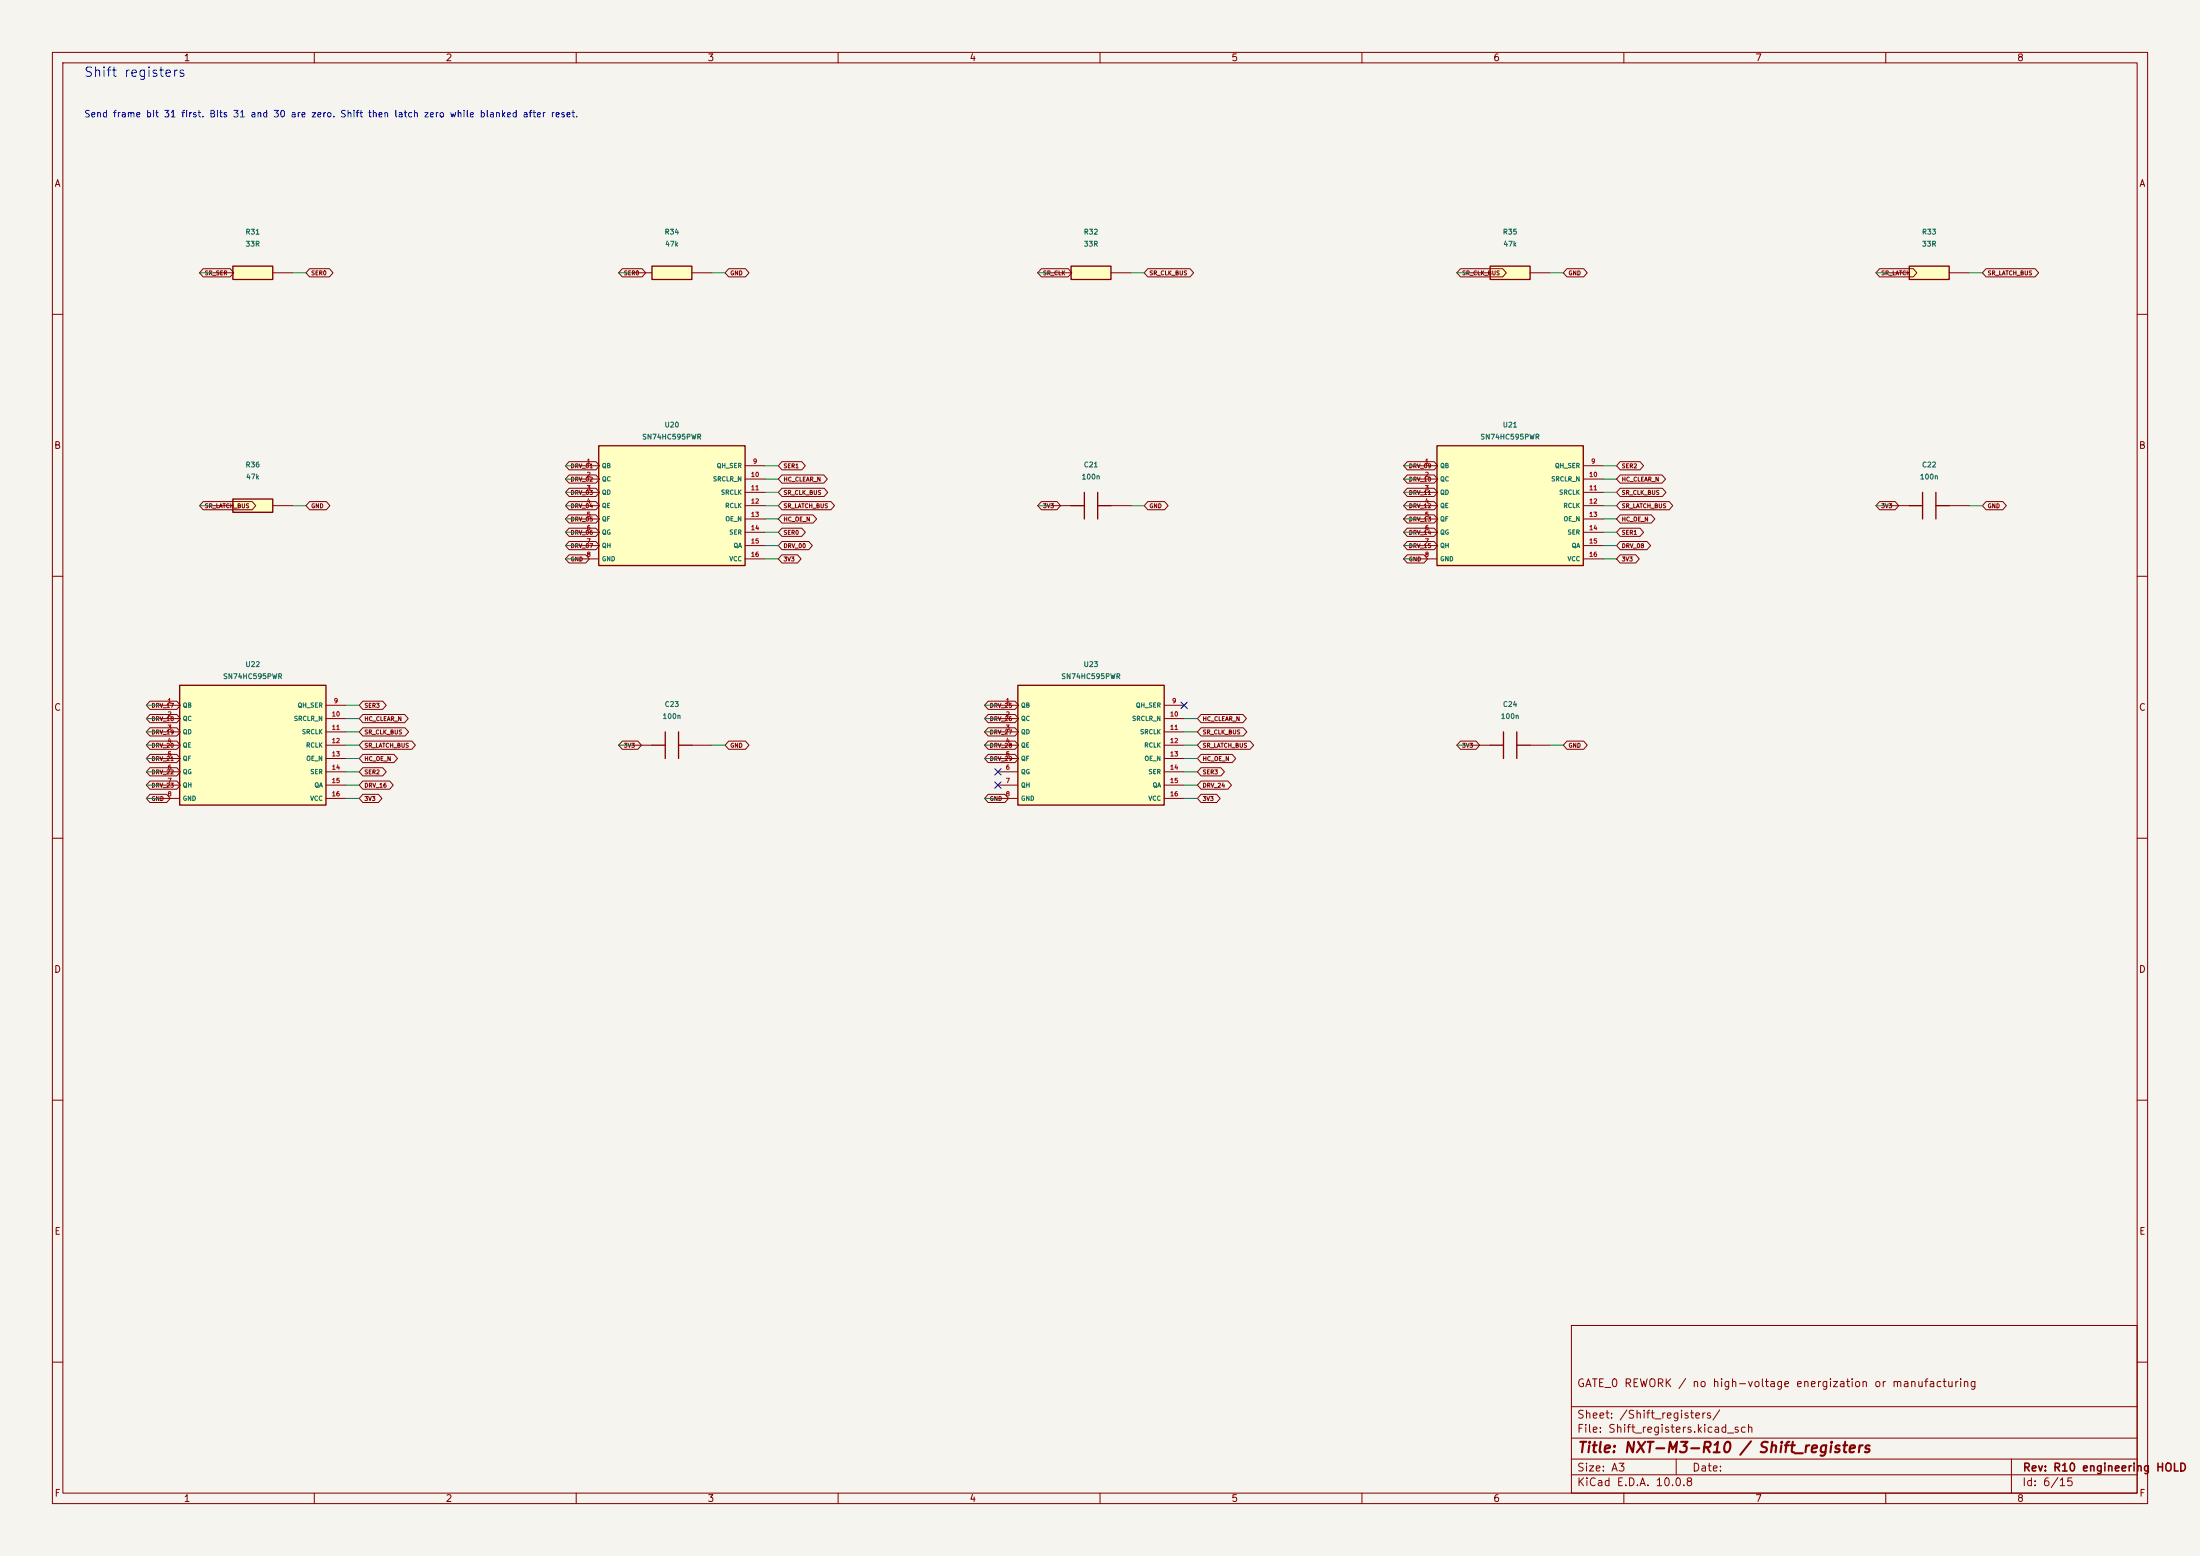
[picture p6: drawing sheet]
(kicad_sch (version 20250114) (generator "eeschema") (paper "A3")
(title_block (title "NXT-M3-R10 / Shift_registers") (rev "R10 engineering HOLD") (comment 1 "GATE_0 REWORK / no high-voltage energization or manufacturing"))
(lib_symbols (symbol "R10_R10:C" (pin_names (hide yes)) (pin_numbers (hide yes)) (exclude_from_sim no) (in_bom yes) (on_board yes) (property "Reference" "U" (at 0 6.8100000000000005 0) (effects (font (size 1 1)) )) (property "Value" "C" (at 0 -6.8100000000000005 0) (effects (font (size 1 1)) )) (symbol "C_0_1" (polyline (pts (xy -3.81 0) (xy -1.27 0)) (stroke (width 0.254) (type default)) (fill (type none)))(polyline (pts (xy 1.27 0) (xy 3.81 0)) (stroke (width 0.254) (type default)) (fill (type none)))(polyline (pts (xy -1.27 -2.54) (xy -1.27 2.54)) (stroke (width 0.254) (type default)) (fill (type none)))(polyline (pts (xy 1.27 -2.54) (xy 1.27 2.54)) (stroke (width 0.254) (type default)) (fill (type none)))) (symbol "C_1_1" (pin passive line (at -7.62 0 0) (length 3.81) (name "1" (effects (font (size 0.84 0.84)) )) (number "1" (effects (font (size 0.84 0.84)) ))) (pin passive line (at 7.62 0 180) (length 3.81) (name "2" (effects (font (size 0.84 0.84)) )) (number "2" (effects (font (size 0.84 0.84)) ))))) (symbol "R10_R10:HC595" (pin_names (offset 0.508)) (exclude_from_sim no) (in_bom yes) (on_board yes) (property "Reference" "U" (at 0 14.43 0) (effects (font (size 1 1)) )) (property "Value" "HC595" (at 0 -14.43 0) (effects (font (size 1 1)) )) (symbol "HC595_0_1" (rectangle (start -13.97 11.43) (end 13.97 -11.43) (stroke (width 0.254) (type default)) (fill (type background)))) (symbol "HC595_1_1" (pin tri_state line (at -17.78 7.62 0) (length 3.81) (name "QB" (effects (font (size 0.84 0.84)) )) (number "1" (effects (font (size 0.84 0.84)) ))) (pin tri_state line (at -17.78 5.08 0) (length 3.81) (name "QC" (effects (font (size 0.84 0.84)) )) (number "2" (effects (font (size 0.84 0.84)) ))) (pin tri_state line (at -17.78 2.54 0) (length 3.81) (name "QD" (effects (font (size 0.84 0.84)) )) (number "3" (effects (font (size 0.84 0.84)) ))) (pin tri_state line (at -17.78 0.0 0) (length 3.81) (name "QE" (effects (font (size 0.84 0.84)) )) (number "4" (effects (font (size 0.84 0.84)) ))) (pin tri_state line (at -17.78 -2.54 0) (length 3.81) (name "QF" (effects (font (size 0.84 0.84)) )) (number "5" (effects (font (size 0.84 0.84)) ))) (pin tri_state line (at -17.78 -5.08 0) (length 3.81) (name "QG" (effects (font (size 0.84 0.84)) )) (number "6" (effects (font (size 0.84 0.84)) ))) (pin tri_state line (at -17.78 -7.62 0) (length 3.81) (name "QH" (effects (font (size 0.84 0.84)) )) (number "7" (effects (font (size 0.84 0.84)) ))) (pin power_in line (at -17.78 -10.16 0) (length 3.81) (name "GND" (effects (font (size 0.84 0.84)) )) (number "8" (effects (font (size 0.84 0.84)) ))) (pin output line (at 17.78 7.62 180) (length 3.81) (name "QH_SER" (effects (font (size 0.84 0.84)) )) (number "9" (effects (font (size 0.84 0.84)) ))) (pin input line (at 17.78 5.08 180) (length 3.81) (name "SRCLR_N" (effects (font (size 0.84 0.84)) )) (number "10" (effects (font (size 0.84 0.84)) ))) (pin input line (at 17.78 2.54 180) (length 3.81) (name "SRCLK" (effects (font (size 0.84 0.84)) )) (number "11" (effects (font (size 0.84 0.84)) ))) (pin input line (at 17.78 0.0 180) (length 3.81) (name "RCLK" (effects (font (size 0.84 0.84)) )) (number "12" (effects (font (size 0.84 0.84)) ))) (pin input line (at 17.78 -2.54 180) (length 3.81) (name "OE_N" (effects (font (size 0.84 0.84)) )) (number "13" (effects (font (size 0.84 0.84)) ))) (pin input line (at 17.78 -5.08 180) (length 3.81) (name "SER" (effects (font (size 0.84 0.84)) )) (number "14" (effects (font (size 0.84 0.84)) ))) (pin tri_state line (at 17.78 -7.62 180) (length 3.81) (name "QA" (effects (font (size 0.84 0.84)) )) (number "15" (effects (font (size 0.84 0.84)) ))) (pin power_in line (at 17.78 -10.16 180) (length 3.81) (name "VCC" (effects (font (size 0.84 0.84)) )) (number "16" (effects (font (size 0.84 0.84)) ))))) (symbol "R10_R10:R" (pin_names (hide yes)) (pin_numbers (hide yes)) (exclude_from_sim no) (in_bom yes) (on_board yes) (property "Reference" "U" (at 0 6.8100000000000005 0) (effects (font (size 1 1)) )) (property "Value" "R" (at 0 -6.8100000000000005 0) (effects (font (size 1 1)) )) (symbol "R_0_1" (rectangle (start -3.81 1.27) (end 3.81 -1.27) (stroke (width 0.254) (type default)) (fill (type background)))) (symbol "R_1_1" (pin passive line (at -7.62 0 0) (length 3.81) (name "1" (effects (font (size 0.84 0.84)) )) (number "1" (effects (font (size 0.84 0.84)) ))) (pin passive line (at 7.62 0 180) (length 3.81) (name "2" (effects (font (size 0.84 0.84)) )) (number "2" (effects (font (size 0.84 0.84)) ))))))
(text "Shift registers" (at 16 14 0) (effects (font (size 1.8 1.8)) (justify left)))
(text "Send frame bit 31 first. Bits 31 and 30 are zero. Shift then latch zero while blanked after reset." (at 16 22 0) (effects (font (size 1.25 1.25)) (justify left)))
(symbol (lib_id "R10_R10:R") (at 48.26 52.07 0) (unit 1) (exclude_from_sim no) (in_bom yes) (on_board yes) (dnp no)
(property "Reference" "R31" (at 48.26 44.2600 0) (effects (font (size 0.95 0.95)) ))
(property "Value" "33R" (at 48.26 46.5600 0) (effects (font (size 0.95 0.95)) ))
(property "Footprint" "Resistor_SMD:R_0603_1608Metric" (at 48.26 52.0700 0) (effects (font (size 0.95 0.95)) (hide yes)))
(property "Datasheet" "" (at 48.26 52.0700 0) (effects (font (size 0.95 0.95)) (hide yes)))
(property "MPN" "" (at 48.26 52.0700 0) (effects (font (size 0.95 0.95)) (hide yes)))
(property "Status" "ENGINEERING_CANDIDATE" (at 48.26 52.0700 0) (effects (font (size 0.95 0.95)) (hide yes)))
(pin "1")
(pin "2"))
(wire (pts (xy 40.64 52.07) (xy 38.1 52.07)) (stroke (width 0) (type default)))
(global_label "SR_SER" (shape bidirectional) (at 38.1 52.07 180) (effects (font (size 0.78 0.78)) (justify left)) (property "Intersheetrefs" "${INTERSHEET_REFS}" (at 38.1 52.07 0) (effects (font (size 0.8 0.8)) (hide yes))))
(wire (pts (xy 55.88 52.07) (xy 58.42 52.07)) (stroke (width 0) (type default)))
(global_label "SER0" (shape bidirectional) (at 58.42 52.07 0) (effects (font (size 0.78 0.78)) (justify left)) (property "Intersheetrefs" "${INTERSHEET_REFS}" (at 58.42 52.07 0) (effects (font (size 0.8 0.8)) (hide yes))))
(symbol (lib_id "R10_R10:R") (at 128.27 52.07 0) (unit 1) (exclude_from_sim no) (in_bom yes) (on_board yes) (dnp no)
(property "Reference" "R34" (at 128.27 44.2600 0) (effects (font (size 0.95 0.95)) ))
(property "Value" "47k" (at 128.27 46.5600 0) (effects (font (size 0.95 0.95)) ))
(property "Footprint" "Resistor_SMD:R_0603_1608Metric" (at 128.27 52.0700 0) (effects (font (size 0.95 0.95)) (hide yes)))
(property "Datasheet" "" (at 128.27 52.0700 0) (effects (font (size 0.95 0.95)) (hide yes)))
(property "MPN" "" (at 128.27 52.0700 0) (effects (font (size 0.95 0.95)) (hide yes)))
(property "Status" "ENGINEERING_CANDIDATE" (at 128.27 52.0700 0) (effects (font (size 0.95 0.95)) (hide yes)))
(pin "1")
(pin "2"))
(wire (pts (xy 120.65 52.07) (xy 118.11 52.07)) (stroke (width 0) (type default)))
(global_label "SER0" (shape bidirectional) (at 118.11 52.07 180) (effects (font (size 0.78 0.78)) (justify left)) (property "Intersheetrefs" "${INTERSHEET_REFS}" (at 118.11 52.07 0) (effects (font (size 0.8 0.8)) (hide yes))))
(wire (pts (xy 135.89 52.07) (xy 138.43 52.07)) (stroke (width 0) (type default)))
(global_label "GND" (shape bidirectional) (at 138.43 52.07 0) (effects (font (size 0.78 0.78)) (justify left)) (property "Intersheetrefs" "${INTERSHEET_REFS}" (at 138.43 52.07 0) (effects (font (size 0.8 0.8)) (hide yes))))
(symbol (lib_id "R10_R10:R") (at 208.28 52.07 0) (unit 1) (exclude_from_sim no) (in_bom yes) (on_board yes) (dnp no)
(property "Reference" "R32" (at 208.28 44.2600 0) (effects (font (size 0.95 0.95)) ))
(property "Value" "33R" (at 208.28 46.5600 0) (effects (font (size 0.95 0.95)) ))
(property "Footprint" "Resistor_SMD:R_0603_1608Metric" (at 208.28 52.0700 0) (effects (font (size 0.95 0.95)) (hide yes)))
(property "Datasheet" "" (at 208.28 52.0700 0) (effects (font (size 0.95 0.95)) (hide yes)))
(property "MPN" "" (at 208.28 52.0700 0) (effects (font (size 0.95 0.95)) (hide yes)))
(property "Status" "ENGINEERING_CANDIDATE" (at 208.28 52.0700 0) (effects (font (size 0.95 0.95)) (hide yes)))
(pin "1")
(pin "2"))
(wire (pts (xy 200.66 52.07) (xy 198.12 52.07)) (stroke (width 0) (type default)))
(global_label "SR_CLK" (shape bidirectional) (at 198.12 52.07 180) (effects (font (size 0.78 0.78)) (justify left)) (property "Intersheetrefs" "${INTERSHEET_REFS}" (at 198.12 52.07 0) (effects (font (size 0.8 0.8)) (hide yes))))
(wire (pts (xy 215.9 52.07) (xy 218.44 52.07)) (stroke (width 0) (type default)))
(global_label "SR_CLK_BUS" (shape bidirectional) (at 218.44 52.07 0) (effects (font (size 0.78 0.78)) (justify left)) (property "Intersheetrefs" "${INTERSHEET_REFS}" (at 218.44 52.07 0) (effects (font (size 0.8 0.8)) (hide yes))))
(symbol (lib_id "R10_R10:R") (at 288.29 52.07 0) (unit 1) (exclude_from_sim no) (in_bom yes) (on_board yes) (dnp no)
(property "Reference" "R35" (at 288.29 44.2600 0) (effects (font (size 0.95 0.95)) ))
(property "Value" "47k" (at 288.29 46.5600 0) (effects (font (size 0.95 0.95)) ))
(property "Footprint" "Resistor_SMD:R_0603_1608Metric" (at 288.29 52.0700 0) (effects (font (size 0.95 0.95)) (hide yes)))
(property "Datasheet" "" (at 288.29 52.0700 0) (effects (font (size 0.95 0.95)) (hide yes)))
(property "MPN" "" (at 288.29 52.0700 0) (effects (font (size 0.95 0.95)) (hide yes)))
(property "Status" "ENGINEERING_CANDIDATE" (at 288.29 52.0700 0) (effects (font (size 0.95 0.95)) (hide yes)))
(pin "1")
(pin "2"))
(wire (pts (xy 280.67 52.07) (xy 278.13 52.07)) (stroke (width 0) (type default)))
(global_label "SR_CLK_BUS" (shape bidirectional) (at 278.13 52.07 180) (effects (font (size 0.78 0.78)) (justify left)) (property "Intersheetrefs" "${INTERSHEET_REFS}" (at 278.13 52.07 0) (effects (font (size 0.8 0.8)) (hide yes))))
(wire (pts (xy 295.91 52.07) (xy 298.45 52.07)) (stroke (width 0) (type default)))
(global_label "GND" (shape bidirectional) (at 298.45 52.07 0) (effects (font (size 0.78 0.78)) (justify left)) (property "Intersheetrefs" "${INTERSHEET_REFS}" (at 298.45 52.07 0) (effects (font (size 0.8 0.8)) (hide yes))))
(symbol (lib_id "R10_R10:R") (at 368.3 52.07 0) (unit 1) (exclude_from_sim no) (in_bom yes) (on_board yes) (dnp no)
(property "Reference" "R33" (at 368.3 44.2600 0) (effects (font (size 0.95 0.95)) ))
(property "Value" "33R" (at 368.3 46.5600 0) (effects (font (size 0.95 0.95)) ))
(property "Footprint" "Resistor_SMD:R_0603_1608Metric" (at 368.3 52.0700 0) (effects (font (size 0.95 0.95)) (hide yes)))
(property "Datasheet" "" (at 368.3 52.0700 0) (effects (font (size 0.95 0.95)) (hide yes)))
(property "MPN" "" (at 368.3 52.0700 0) (effects (font (size 0.95 0.95)) (hide yes)))
(property "Status" "ENGINEERING_CANDIDATE" (at 368.3 52.0700 0) (effects (font (size 0.95 0.95)) (hide yes)))
(pin "1")
(pin "2"))
(wire (pts (xy 360.68 52.07) (xy 358.14 52.07)) (stroke (width 0) (type default)))
(global_label "SR_LATCH" (shape bidirectional) (at 358.14 52.07 180) (effects (font (size 0.78 0.78)) (justify left)) (property "Intersheetrefs" "${INTERSHEET_REFS}" (at 358.14 52.07 0) (effects (font (size 0.8 0.8)) (hide yes))))
(wire (pts (xy 375.92 52.07) (xy 378.46 52.07)) (stroke (width 0) (type default)))
(global_label "SR_LATCH_BUS" (shape bidirectional) (at 378.46 52.07 0) (effects (font (size 0.78 0.78)) (justify left)) (property "Intersheetrefs" "${INTERSHEET_REFS}" (at 378.46 52.07 0) (effects (font (size 0.8 0.8)) (hide yes))))
(symbol (lib_id "R10_R10:R") (at 48.26 96.52 0) (unit 1) (exclude_from_sim no) (in_bom yes) (on_board yes) (dnp no)
(property "Reference" "R36" (at 48.26 88.7100 0) (effects (font (size 0.95 0.95)) ))
(property "Value" "47k" (at 48.26 91.0100 0) (effects (font (size 0.95 0.95)) ))
(property "Footprint" "Resistor_SMD:R_0603_1608Metric" (at 48.26 96.5200 0) (effects (font (size 0.95 0.95)) (hide yes)))
(property "Datasheet" "" (at 48.26 96.5200 0) (effects (font (size 0.95 0.95)) (hide yes)))
(property "MPN" "" (at 48.26 96.5200 0) (effects (font (size 0.95 0.95)) (hide yes)))
(property "Status" "ENGINEERING_CANDIDATE" (at 48.26 96.5200 0) (effects (font (size 0.95 0.95)) (hide yes)))
(pin "1")
(pin "2"))
(wire (pts (xy 40.64 96.52) (xy 38.1 96.52)) (stroke (width 0) (type default)))
(global_label "SR_LATCH_BUS" (shape bidirectional) (at 38.1 96.52 180) (effects (font (size 0.78 0.78)) (justify left)) (property "Intersheetrefs" "${INTERSHEET_REFS}" (at 38.1 96.52 0) (effects (font (size 0.8 0.8)) (hide yes))))
(wire (pts (xy 55.88 96.52) (xy 58.42 96.52)) (stroke (width 0) (type default)))
(global_label "GND" (shape bidirectional) (at 58.42 96.52 0) (effects (font (size 0.78 0.78)) (justify left)) (property "Intersheetrefs" "${INTERSHEET_REFS}" (at 58.42 96.52 0) (effects (font (size 0.8 0.8)) (hide yes))))
(symbol (lib_id "R10_R10:HC595") (at 128.27 96.52 0) (unit 1) (exclude_from_sim no) (in_bom yes) (on_board yes) (dnp no)
(property "Reference" "U20" (at 128.27 81.0900 0) (effects (font (size 0.95 0.95)) ))
(property "Value" "SN74HC595PWR" (at 128.27 83.3900 0) (effects (font (size 0.95 0.95)) ))
(property "Footprint" "Package_SO:TSSOP-16_4.4x5mm_P0.65mm" (at 128.27 96.5200 0) (effects (font (size 0.95 0.95)) (hide yes)))
(property "Datasheet" "https://www.ti.com/lit/ds/symlink/sn74hc595.pdf" (at 128.27 96.5200 0) (effects (font (size 0.95 0.95)) (hide yes)))
(property "MPN" "SN74HC595PWR" (at 128.27 96.5200 0) (effects (font (size 0.95 0.95)) (hide yes)))
(property "Status" "ENGINEERING_CANDIDATE" (at 128.27 96.5200 0) (effects (font (size 0.95 0.95)) (hide yes)))
(pin "1")
(pin "2")
(pin "3")
(pin "4")
(pin "5")
(pin "6")
(pin "7")
(pin "8")
(pin "9")
(pin "10")
(pin "11")
(pin "12")
(pin "13")
(pin "14")
(pin "15")
(pin "16"))
(wire (pts (xy 110.49 88.9) (xy 107.95 88.9)) (stroke (width 0) (type default)))
(global_label "DRV_01" (shape bidirectional) (at 107.95 88.9 180) (effects (font (size 0.78 0.78)) (justify left)) (property "Intersheetrefs" "${INTERSHEET_REFS}" (at 107.95 88.9 0) (effects (font (size 0.8 0.8)) (hide yes))))
(wire (pts (xy 110.49 91.44) (xy 107.95 91.44)) (stroke (width 0) (type default)))
(global_label "DRV_02" (shape bidirectional) (at 107.95 91.44 180) (effects (font (size 0.78 0.78)) (justify left)) (property "Intersheetrefs" "${INTERSHEET_REFS}" (at 107.95 91.44 0) (effects (font (size 0.8 0.8)) (hide yes))))
(wire (pts (xy 110.49 93.98) (xy 107.95 93.98)) (stroke (width 0) (type default)))
(global_label "DRV_03" (shape bidirectional) (at 107.95 93.98 180) (effects (font (size 0.78 0.78)) (justify left)) (property "Intersheetrefs" "${INTERSHEET_REFS}" (at 107.95 93.98 0) (effects (font (size 0.8 0.8)) (hide yes))))
(wire (pts (xy 110.49 96.52) (xy 107.95 96.52)) (stroke (width 0) (type default)))
(global_label "DRV_04" (shape bidirectional) (at 107.95 96.52 180) (effects (font (size 0.78 0.78)) (justify left)) (property "Intersheetrefs" "${INTERSHEET_REFS}" (at 107.95 96.52 0) (effects (font (size 0.8 0.8)) (hide yes))))
(wire (pts (xy 110.49 99.06) (xy 107.95 99.06)) (stroke (width 0) (type default)))
(global_label "DRV_05" (shape bidirectional) (at 107.95 99.06 180) (effects (font (size 0.78 0.78)) (justify left)) (property "Intersheetrefs" "${INTERSHEET_REFS}" (at 107.95 99.06 0) (effects (font (size 0.8 0.8)) (hide yes))))
(wire (pts (xy 110.49 101.6) (xy 107.95 101.6)) (stroke (width 0) (type default)))
(global_label "DRV_06" (shape bidirectional) (at 107.95 101.6 180) (effects (font (size 0.78 0.78)) (justify left)) (property "Intersheetrefs" "${INTERSHEET_REFS}" (at 107.95 101.6 0) (effects (font (size 0.8 0.8)) (hide yes))))
(wire (pts (xy 110.49 104.14) (xy 107.95 104.14)) (stroke (width 0) (type default)))
(global_label "DRV_07" (shape bidirectional) (at 107.95 104.14 180) (effects (font (size 0.78 0.78)) (justify left)) (property "Intersheetrefs" "${INTERSHEET_REFS}" (at 107.95 104.14 0) (effects (font (size 0.8 0.8)) (hide yes))))
(wire (pts (xy 110.49 106.68) (xy 107.95 106.68)) (stroke (width 0) (type default)))
(global_label "GND" (shape bidirectional) (at 107.95 106.68 180) (effects (font (size 0.78 0.78)) (justify left)) (property "Intersheetrefs" "${INTERSHEET_REFS}" (at 107.95 106.68 0) (effects (font (size 0.8 0.8)) (hide yes))))
(wire (pts (xy 146.05 88.9) (xy 148.59 88.9)) (stroke (width 0) (type default)))
(global_label "SER1" (shape bidirectional) (at 148.59 88.9 0) (effects (font (size 0.78 0.78)) (justify left)) (property "Intersheetrefs" "${INTERSHEET_REFS}" (at 148.59 88.9 0) (effects (font (size 0.8 0.8)) (hide yes))))
(wire (pts (xy 146.05 91.44) (xy 148.59 91.44)) (stroke (width 0) (type default)))
(global_label "HC_CLEAR_N" (shape bidirectional) (at 148.59 91.44 0) (effects (font (size 0.78 0.78)) (justify left)) (property "Intersheetrefs" "${INTERSHEET_REFS}" (at 148.59 91.44 0) (effects (font (size 0.8 0.8)) (hide yes))))
(wire (pts (xy 146.05 93.98) (xy 148.59 93.98)) (stroke (width 0) (type default)))
(global_label "SR_CLK_BUS" (shape bidirectional) (at 148.59 93.98 0) (effects (font (size 0.78 0.78)) (justify left)) (property "Intersheetrefs" "${INTERSHEET_REFS}" (at 148.59 93.98 0) (effects (font (size 0.8 0.8)) (hide yes))))
(wire (pts (xy 146.05 96.52) (xy 148.59 96.52)) (stroke (width 0) (type default)))
(global_label "SR_LATCH_BUS" (shape bidirectional) (at 148.59 96.52 0) (effects (font (size 0.78 0.78)) (justify left)) (property "Intersheetrefs" "${INTERSHEET_REFS}" (at 148.59 96.52 0) (effects (font (size 0.8 0.8)) (hide yes))))
(wire (pts (xy 146.05 99.06) (xy 148.59 99.06)) (stroke (width 0) (type default)))
(global_label "HC_OE_N" (shape bidirectional) (at 148.59 99.06 0) (effects (font (size 0.78 0.78)) (justify left)) (property "Intersheetrefs" "${INTERSHEET_REFS}" (at 148.59 99.06 0) (effects (font (size 0.8 0.8)) (hide yes))))
(wire (pts (xy 146.05 101.6) (xy 148.59 101.6)) (stroke (width 0) (type default)))
(global_label "SER0" (shape bidirectional) (at 148.59 101.6 0) (effects (font (size 0.78 0.78)) (justify left)) (property "Intersheetrefs" "${INTERSHEET_REFS}" (at 148.59 101.6 0) (effects (font (size 0.8 0.8)) (hide yes))))
(wire (pts (xy 146.05 104.14) (xy 148.59 104.14)) (stroke (width 0) (type default)))
(global_label "DRV_00" (shape bidirectional) (at 148.59 104.14 0) (effects (font (size 0.78 0.78)) (justify left)) (property "Intersheetrefs" "${INTERSHEET_REFS}" (at 148.59 104.14 0) (effects (font (size 0.8 0.8)) (hide yes))))
(wire (pts (xy 146.05 106.68) (xy 148.59 106.68)) (stroke (width 0) (type default)))
(global_label "3V3" (shape bidirectional) (at 148.59 106.68 0) (effects (font (size 0.78 0.78)) (justify left)) (property "Intersheetrefs" "${INTERSHEET_REFS}" (at 148.59 106.68 0) (effects (font (size 0.8 0.8)) (hide yes))))
(symbol (lib_id "R10_R10:C") (at 208.28 96.52 0) (unit 1) (exclude_from_sim no) (in_bom yes) (on_board yes) (dnp no)
(property "Reference" "C21" (at 208.28 88.7100 0) (effects (font (size 0.95 0.95)) ))
(property "Value" "100n" (at 208.28 91.0100 0) (effects (font (size 0.95 0.95)) ))
(property "Footprint" "Capacitor_SMD:C_0603_1608Metric" (at 208.28 96.5200 0) (effects (font (size 0.95 0.95)) (hide yes)))
(property "Datasheet" "" (at 208.28 96.5200 0) (effects (font (size 0.95 0.95)) (hide yes)))
(property "MPN" "" (at 208.28 96.5200 0) (effects (font (size 0.95 0.95)) (hide yes)))
(property "Status" "ENGINEERING_CANDIDATE" (at 208.28 96.5200 0) (effects (font (size 0.95 0.95)) (hide yes)))
(pin "1")
(pin "2"))
(wire (pts (xy 200.66 96.52) (xy 198.12 96.52)) (stroke (width 0) (type default)))
(global_label "3V3" (shape bidirectional) (at 198.12 96.52 180) (effects (font (size 0.78 0.78)) (justify left)) (property "Intersheetrefs" "${INTERSHEET_REFS}" (at 198.12 96.52 0) (effects (font (size 0.8 0.8)) (hide yes))))
(wire (pts (xy 215.9 96.52) (xy 218.44 96.52)) (stroke (width 0) (type default)))
(global_label "GND" (shape bidirectional) (at 218.44 96.52 0) (effects (font (size 0.78 0.78)) (justify left)) (property "Intersheetrefs" "${INTERSHEET_REFS}" (at 218.44 96.52 0) (effects (font (size 0.8 0.8)) (hide yes))))
(symbol (lib_id "R10_R10:HC595") (at 288.29 96.52 0) (unit 1) (exclude_from_sim no) (in_bom yes) (on_board yes) (dnp no)
(property "Reference" "U21" (at 288.29 81.0900 0) (effects (font (size 0.95 0.95)) ))
(property "Value" "SN74HC595PWR" (at 288.29 83.3900 0) (effects (font (size 0.95 0.95)) ))
(property "Footprint" "Package_SO:TSSOP-16_4.4x5mm_P0.65mm" (at 288.29 96.5200 0) (effects (font (size 0.95 0.95)) (hide yes)))
(property "Datasheet" "https://www.ti.com/lit/ds/symlink/sn74hc595.pdf" (at 288.29 96.5200 0) (effects (font (size 0.95 0.95)) (hide yes)))
(property "MPN" "SN74HC595PWR" (at 288.29 96.5200 0) (effects (font (size 0.95 0.95)) (hide yes)))
(property "Status" "ENGINEERING_CANDIDATE" (at 288.29 96.5200 0) (effects (font (size 0.95 0.95)) (hide yes)))
(pin "1")
(pin "2")
(pin "3")
(pin "4")
(pin "5")
(pin "6")
(pin "7")
(pin "8")
(pin "9")
(pin "10")
(pin "11")
(pin "12")
(pin "13")
(pin "14")
(pin "15")
(pin "16"))
(wire (pts (xy 270.51 88.9) (xy 267.97 88.9)) (stroke (width 0) (type default)))
(global_label "DRV_09" (shape bidirectional) (at 267.97 88.9 180) (effects (font (size 0.78 0.78)) (justify left)) (property "Intersheetrefs" "${INTERSHEET_REFS}" (at 267.97 88.9 0) (effects (font (size 0.8 0.8)) (hide yes))))
(wire (pts (xy 270.51 91.44) (xy 267.97 91.44)) (stroke (width 0) (type default)))
(global_label "DRV_10" (shape bidirectional) (at 267.97 91.44 180) (effects (font (size 0.78 0.78)) (justify left)) (property "Intersheetrefs" "${INTERSHEET_REFS}" (at 267.97 91.44 0) (effects (font (size 0.8 0.8)) (hide yes))))
(wire (pts (xy 270.51 93.98) (xy 267.97 93.98)) (stroke (width 0) (type default)))
(global_label "DRV_11" (shape bidirectional) (at 267.97 93.98 180) (effects (font (size 0.78 0.78)) (justify left)) (property "Intersheetrefs" "${INTERSHEET_REFS}" (at 267.97 93.98 0) (effects (font (size 0.8 0.8)) (hide yes))))
(wire (pts (xy 270.51 96.52) (xy 267.97 96.52)) (stroke (width 0) (type default)))
(global_label "DRV_12" (shape bidirectional) (at 267.97 96.52 180) (effects (font (size 0.78 0.78)) (justify left)) (property "Intersheetrefs" "${INTERSHEET_REFS}" (at 267.97 96.52 0) (effects (font (size 0.8 0.8)) (hide yes))))
(wire (pts (xy 270.51 99.06) (xy 267.97 99.06)) (stroke (width 0) (type default)))
(global_label "DRV_13" (shape bidirectional) (at 267.97 99.06 180) (effects (font (size 0.78 0.78)) (justify left)) (property "Intersheetrefs" "${INTERSHEET_REFS}" (at 267.97 99.06 0) (effects (font (size 0.8 0.8)) (hide yes))))
(wire (pts (xy 270.51 101.6) (xy 267.97 101.6)) (stroke (width 0) (type default)))
(global_label "DRV_14" (shape bidirectional) (at 267.97 101.6 180) (effects (font (size 0.78 0.78)) (justify left)) (property "Intersheetrefs" "${INTERSHEET_REFS}" (at 267.97 101.6 0) (effects (font (size 0.8 0.8)) (hide yes))))
(wire (pts (xy 270.51 104.14) (xy 267.97 104.14)) (stroke (width 0) (type default)))
(global_label "DRV_15" (shape bidirectional) (at 267.97 104.14 180) (effects (font (size 0.78 0.78)) (justify left)) (property "Intersheetrefs" "${INTERSHEET_REFS}" (at 267.97 104.14 0) (effects (font (size 0.8 0.8)) (hide yes))))
(wire (pts (xy 270.51 106.68) (xy 267.97 106.68)) (stroke (width 0) (type default)))
(global_label "GND" (shape bidirectional) (at 267.97 106.68 180) (effects (font (size 0.78 0.78)) (justify left)) (property "Intersheetrefs" "${INTERSHEET_REFS}" (at 267.97 106.68 0) (effects (font (size 0.8 0.8)) (hide yes))))
(wire (pts (xy 306.07 88.9) (xy 308.61 88.9)) (stroke (width 0) (type default)))
(global_label "SER2" (shape bidirectional) (at 308.61 88.9 0) (effects (font (size 0.78 0.78)) (justify left)) (property "Intersheetrefs" "${INTERSHEET_REFS}" (at 308.61 88.9 0) (effects (font (size 0.8 0.8)) (hide yes))))
(wire (pts (xy 306.07 91.44) (xy 308.61 91.44)) (stroke (width 0) (type default)))
(global_label "HC_CLEAR_N" (shape bidirectional) (at 308.61 91.44 0) (effects (font (size 0.78 0.78)) (justify left)) (property "Intersheetrefs" "${INTERSHEET_REFS}" (at 308.61 91.44 0) (effects (font (size 0.8 0.8)) (hide yes))))
(wire (pts (xy 306.07 93.98) (xy 308.61 93.98)) (stroke (width 0) (type default)))
(global_label "SR_CLK_BUS" (shape bidirectional) (at 308.61 93.98 0) (effects (font (size 0.78 0.78)) (justify left)) (property "Intersheetrefs" "${INTERSHEET_REFS}" (at 308.61 93.98 0) (effects (font (size 0.8 0.8)) (hide yes))))
(wire (pts (xy 306.07 96.52) (xy 308.61 96.52)) (stroke (width 0) (type default)))
(global_label "SR_LATCH_BUS" (shape bidirectional) (at 308.61 96.52 0) (effects (font (size 0.78 0.78)) (justify left)) (property "Intersheetrefs" "${INTERSHEET_REFS}" (at 308.61 96.52 0) (effects (font (size 0.8 0.8)) (hide yes))))
(wire (pts (xy 306.07 99.06) (xy 308.61 99.06)) (stroke (width 0) (type default)))
(global_label "HC_OE_N" (shape bidirectional) (at 308.61 99.06 0) (effects (font (size 0.78 0.78)) (justify left)) (property "Intersheetrefs" "${INTERSHEET_REFS}" (at 308.61 99.06 0) (effects (font (size 0.8 0.8)) (hide yes))))
(wire (pts (xy 306.07 101.6) (xy 308.61 101.6)) (stroke (width 0) (type default)))
(global_label "SER1" (shape bidirectional) (at 308.61 101.6 0) (effects (font (size 0.78 0.78)) (justify left)) (property "Intersheetrefs" "${INTERSHEET_REFS}" (at 308.61 101.6 0) (effects (font (size 0.8 0.8)) (hide yes))))
(wire (pts (xy 306.07 104.14) (xy 308.61 104.14)) (stroke (width 0) (type default)))
(global_label "DRV_08" (shape bidirectional) (at 308.61 104.14 0) (effects (font (size 0.78 0.78)) (justify left)) (property "Intersheetrefs" "${INTERSHEET_REFS}" (at 308.61 104.14 0) (effects (font (size 0.8 0.8)) (hide yes))))
(wire (pts (xy 306.07 106.68) (xy 308.61 106.68)) (stroke (width 0) (type default)))
(global_label "3V3" (shape bidirectional) (at 308.61 106.68 0) (effects (font (size 0.78 0.78)) (justify left)) (property "Intersheetrefs" "${INTERSHEET_REFS}" (at 308.61 106.68 0) (effects (font (size 0.8 0.8)) (hide yes))))
(symbol (lib_id "R10_R10:C") (at 368.3 96.52 0) (unit 1) (exclude_from_sim no) (in_bom yes) (on_board yes) (dnp no)
(property "Reference" "C22" (at 368.3 88.7100 0) (effects (font (size 0.95 0.95)) ))
(property "Value" "100n" (at 368.3 91.0100 0) (effects (font (size 0.95 0.95)) ))
(property "Footprint" "Capacitor_SMD:C_0603_1608Metric" (at 368.3 96.5200 0) (effects (font (size 0.95 0.95)) (hide yes)))
(property "Datasheet" "" (at 368.3 96.5200 0) (effects (font (size 0.95 0.95)) (hide yes)))
(property "MPN" "" (at 368.3 96.5200 0) (effects (font (size 0.95 0.95)) (hide yes)))
(property "Status" "ENGINEERING_CANDIDATE" (at 368.3 96.5200 0) (effects (font (size 0.95 0.95)) (hide yes)))
(pin "1")
(pin "2"))
(wire (pts (xy 360.68 96.52) (xy 358.14 96.52)) (stroke (width 0) (type default)))
(global_label "3V3" (shape bidirectional) (at 358.14 96.52 180) (effects (font (size 0.78 0.78)) (justify left)) (property "Intersheetrefs" "${INTERSHEET_REFS}" (at 358.14 96.52 0) (effects (font (size 0.8 0.8)) (hide yes))))
(wire (pts (xy 375.92 96.52) (xy 378.46 96.52)) (stroke (width 0) (type default)))
(global_label "GND" (shape bidirectional) (at 378.46 96.52 0) (effects (font (size 0.78 0.78)) (justify left)) (property "Intersheetrefs" "${INTERSHEET_REFS}" (at 378.46 96.52 0) (effects (font (size 0.8 0.8)) (hide yes))))
(symbol (lib_id "R10_R10:HC595") (at 48.26 142.24 0) (unit 1) (exclude_from_sim no) (in_bom yes) (on_board yes) (dnp no)
(property "Reference" "U22" (at 48.26 126.8100 0) (effects (font (size 0.95 0.95)) ))
(property "Value" "SN74HC595PWR" (at 48.26 129.1100 0) (effects (font (size 0.95 0.95)) ))
(property "Footprint" "Package_SO:TSSOP-16_4.4x5mm_P0.65mm" (at 48.26 142.2400 0) (effects (font (size 0.95 0.95)) (hide yes)))
(property "Datasheet" "https://www.ti.com/lit/ds/symlink/sn74hc595.pdf" (at 48.26 142.2400 0) (effects (font (size 0.95 0.95)) (hide yes)))
(property "MPN" "SN74HC595PWR" (at 48.26 142.2400 0) (effects (font (size 0.95 0.95)) (hide yes)))
(property "Status" "ENGINEERING_CANDIDATE" (at 48.26 142.2400 0) (effects (font (size 0.95 0.95)) (hide yes)))
(pin "1")
(pin "2")
(pin "3")
(pin "4")
(pin "5")
(pin "6")
(pin "7")
(pin "8")
(pin "9")
(pin "10")
(pin "11")
(pin "12")
(pin "13")
(pin "14")
(pin "15")
(pin "16"))
(wire (pts (xy 30.48 134.62) (xy 27.94 134.62)) (stroke (width 0) (type default)))
(global_label "DRV_17" (shape bidirectional) (at 27.94 134.62 180) (effects (font (size 0.78 0.78)) (justify left)) (property "Intersheetrefs" "${INTERSHEET_REFS}" (at 27.94 134.62 0) (effects (font (size 0.8 0.8)) (hide yes))))
(wire (pts (xy 30.48 137.16) (xy 27.94 137.16)) (stroke (width 0) (type default)))
(global_label "DRV_18" (shape bidirectional) (at 27.94 137.16 180) (effects (font (size 0.78 0.78)) (justify left)) (property "Intersheetrefs" "${INTERSHEET_REFS}" (at 27.94 137.16 0) (effects (font (size 0.8 0.8)) (hide yes))))
(wire (pts (xy 30.48 139.7) (xy 27.94 139.7)) (stroke (width 0) (type default)))
(global_label "DRV_19" (shape bidirectional) (at 27.94 139.7 180) (effects (font (size 0.78 0.78)) (justify left)) (property "Intersheetrefs" "${INTERSHEET_REFS}" (at 27.94 139.7 0) (effects (font (size 0.8 0.8)) (hide yes))))
(wire (pts (xy 30.48 142.24) (xy 27.94 142.24)) (stroke (width 0) (type default)))
(global_label "DRV_20" (shape bidirectional) (at 27.94 142.24 180) (effects (font (size 0.78 0.78)) (justify left)) (property "Intersheetrefs" "${INTERSHEET_REFS}" (at 27.94 142.24 0) (effects (font (size 0.8 0.8)) (hide yes))))
(wire (pts (xy 30.48 144.78) (xy 27.94 144.78)) (stroke (width 0) (type default)))
(global_label "DRV_21" (shape bidirectional) (at 27.94 144.78 180) (effects (font (size 0.78 0.78)) (justify left)) (property "Intersheetrefs" "${INTERSHEET_REFS}" (at 27.94 144.78 0) (effects (font (size 0.8 0.8)) (hide yes))))
(wire (pts (xy 30.48 147.32) (xy 27.94 147.32)) (stroke (width 0) (type default)))
(global_label "DRV_22" (shape bidirectional) (at 27.94 147.32 180) (effects (font (size 0.78 0.78)) (justify left)) (property "Intersheetrefs" "${INTERSHEET_REFS}" (at 27.94 147.32 0) (effects (font (size 0.8 0.8)) (hide yes))))
(wire (pts (xy 30.48 149.86) (xy 27.94 149.86)) (stroke (width 0) (type default)))
(global_label "DRV_23" (shape bidirectional) (at 27.94 149.86 180) (effects (font (size 0.78 0.78)) (justify left)) (property "Intersheetrefs" "${INTERSHEET_REFS}" (at 27.94 149.86 0) (effects (font (size 0.8 0.8)) (hide yes))))
(wire (pts (xy 30.48 152.4) (xy 27.94 152.4)) (stroke (width 0) (type default)))
(global_label "GND" (shape bidirectional) (at 27.94 152.4 180) (effects (font (size 0.78 0.78)) (justify left)) (property "Intersheetrefs" "${INTERSHEET_REFS}" (at 27.94 152.4 0) (effects (font (size 0.8 0.8)) (hide yes))))
(wire (pts (xy 66.04 134.62) (xy 68.58 134.62)) (stroke (width 0) (type default)))
(global_label "SER3" (shape bidirectional) (at 68.58 134.62 0) (effects (font (size 0.78 0.78)) (justify left)) (property "Intersheetrefs" "${INTERSHEET_REFS}" (at 68.58 134.62 0) (effects (font (size 0.8 0.8)) (hide yes))))
(wire (pts (xy 66.04 137.16) (xy 68.58 137.16)) (stroke (width 0) (type default)))
(global_label "HC_CLEAR_N" (shape bidirectional) (at 68.58 137.16 0) (effects (font (size 0.78 0.78)) (justify left)) (property "Intersheetrefs" "${INTERSHEET_REFS}" (at 68.58 137.16 0) (effects (font (size 0.8 0.8)) (hide yes))))
(wire (pts (xy 66.04 139.7) (xy 68.58 139.7)) (stroke (width 0) (type default)))
(global_label "SR_CLK_BUS" (shape bidirectional) (at 68.58 139.7 0) (effects (font (size 0.78 0.78)) (justify left)) (property "Intersheetrefs" "${INTERSHEET_REFS}" (at 68.58 139.7 0) (effects (font (size 0.8 0.8)) (hide yes))))
(wire (pts (xy 66.04 142.24) (xy 68.58 142.24)) (stroke (width 0) (type default)))
(global_label "SR_LATCH_BUS" (shape bidirectional) (at 68.58 142.24 0) (effects (font (size 0.78 0.78)) (justify left)) (property "Intersheetrefs" "${INTERSHEET_REFS}" (at 68.58 142.24 0) (effects (font (size 0.8 0.8)) (hide yes))))
(wire (pts (xy 66.04 144.78) (xy 68.58 144.78)) (stroke (width 0) (type default)))
(global_label "HC_OE_N" (shape bidirectional) (at 68.58 144.78 0) (effects (font (size 0.78 0.78)) (justify left)) (property "Intersheetrefs" "${INTERSHEET_REFS}" (at 68.58 144.78 0) (effects (font (size 0.8 0.8)) (hide yes))))
(wire (pts (xy 66.04 147.32) (xy 68.58 147.32)) (stroke (width 0) (type default)))
(global_label "SER2" (shape bidirectional) (at 68.58 147.32 0) (effects (font (size 0.78 0.78)) (justify left)) (property "Intersheetrefs" "${INTERSHEET_REFS}" (at 68.58 147.32 0) (effects (font (size 0.8 0.8)) (hide yes))))
(wire (pts (xy 66.04 149.86) (xy 68.58 149.86)) (stroke (width 0) (type default)))
(global_label "DRV_16" (shape bidirectional) (at 68.58 149.86 0) (effects (font (size 0.78 0.78)) (justify left)) (property "Intersheetrefs" "${INTERSHEET_REFS}" (at 68.58 149.86 0) (effects (font (size 0.8 0.8)) (hide yes))))
(wire (pts (xy 66.04 152.4) (xy 68.58 152.4)) (stroke (width 0) (type default)))
(global_label "3V3" (shape bidirectional) (at 68.58 152.4 0) (effects (font (size 0.78 0.78)) (justify left)) (property "Intersheetrefs" "${INTERSHEET_REFS}" (at 68.58 152.4 0) (effects (font (size 0.8 0.8)) (hide yes))))
(symbol (lib_id "R10_R10:C") (at 128.27 142.24 0) (unit 1) (exclude_from_sim no) (in_bom yes) (on_board yes) (dnp no)
(property "Reference" "C23" (at 128.27 134.4300 0) (effects (font (size 0.95 0.95)) ))
(property "Value" "100n" (at 128.27 136.7300 0) (effects (font (size 0.95 0.95)) ))
(property "Footprint" "Capacitor_SMD:C_0603_1608Metric" (at 128.27 142.2400 0) (effects (font (size 0.95 0.95)) (hide yes)))
(property "Datasheet" "" (at 128.27 142.2400 0) (effects (font (size 0.95 0.95)) (hide yes)))
(property "MPN" "" (at 128.27 142.2400 0) (effects (font (size 0.95 0.95)) (hide yes)))
(property "Status" "ENGINEERING_CANDIDATE" (at 128.27 142.2400 0) (effects (font (size 0.95 0.95)) (hide yes)))
(pin "1")
(pin "2"))
(wire (pts (xy 120.65 142.24) (xy 118.11 142.24)) (stroke (width 0) (type default)))
(global_label "3V3" (shape bidirectional) (at 118.11 142.24 180) (effects (font (size 0.78 0.78)) (justify left)) (property "Intersheetrefs" "${INTERSHEET_REFS}" (at 118.11 142.24 0) (effects (font (size 0.8 0.8)) (hide yes))))
(wire (pts (xy 135.89 142.24) (xy 138.43 142.24)) (stroke (width 0) (type default)))
(global_label "GND" (shape bidirectional) (at 138.43 142.24 0) (effects (font (size 0.78 0.78)) (justify left)) (property "Intersheetrefs" "${INTERSHEET_REFS}" (at 138.43 142.24 0) (effects (font (size 0.8 0.8)) (hide yes))))
(symbol (lib_id "R10_R10:HC595") (at 208.28 142.24 0) (unit 1) (exclude_from_sim no) (in_bom yes) (on_board yes) (dnp no)
(property "Reference" "U23" (at 208.28 126.8100 0) (effects (font (size 0.95 0.95)) ))
(property "Value" "SN74HC595PWR" (at 208.28 129.1100 0) (effects (font (size 0.95 0.95)) ))
(property "Footprint" "Package_SO:TSSOP-16_4.4x5mm_P0.65mm" (at 208.28 142.2400 0) (effects (font (size 0.95 0.95)) (hide yes)))
(property "Datasheet" "https://www.ti.com/lit/ds/symlink/sn74hc595.pdf" (at 208.28 142.2400 0) (effects (font (size 0.95 0.95)) (hide yes)))
(property "MPN" "SN74HC595PWR" (at 208.28 142.2400 0) (effects (font (size 0.95 0.95)) (hide yes)))
(property "Status" "ENGINEERING_CANDIDATE" (at 208.28 142.2400 0) (effects (font (size 0.95 0.95)) (hide yes)))
(pin "1")
(pin "2")
(pin "3")
(pin "4")
(pin "5")
(pin "6")
(pin "7")
(pin "8")
(pin "9")
(pin "10")
(pin "11")
(pin "12")
(pin "13")
(pin "14")
(pin "15")
(pin "16"))
(wire (pts (xy 190.5 134.62) (xy 187.96 134.62)) (stroke (width 0) (type default)))
(global_label "DRV_25" (shape bidirectional) (at 187.96 134.62 180) (effects (font (size 0.78 0.78)) (justify left)) (property "Intersheetrefs" "${INTERSHEET_REFS}" (at 187.96 134.62 0) (effects (font (size 0.8 0.8)) (hide yes))))
(wire (pts (xy 190.5 137.16) (xy 187.96 137.16)) (stroke (width 0) (type default)))
(global_label "DRV_26" (shape bidirectional) (at 187.96 137.16 180) (effects (font (size 0.78 0.78)) (justify left)) (property "Intersheetrefs" "${INTERSHEET_REFS}" (at 187.96 137.16 0) (effects (font (size 0.8 0.8)) (hide yes))))
(wire (pts (xy 190.5 139.7) (xy 187.96 139.7)) (stroke (width 0) (type default)))
(global_label "DRV_27" (shape bidirectional) (at 187.96 139.7 180) (effects (font (size 0.78 0.78)) (justify left)) (property "Intersheetrefs" "${INTERSHEET_REFS}" (at 187.96 139.7 0) (effects (font (size 0.8 0.8)) (hide yes))))
(wire (pts (xy 190.5 142.24) (xy 187.96 142.24)) (stroke (width 0) (type default)))
(global_label "DRV_28" (shape bidirectional) (at 187.96 142.24 180) (effects (font (size 0.78 0.78)) (justify left)) (property "Intersheetrefs" "${INTERSHEET_REFS}" (at 187.96 142.24 0) (effects (font (size 0.8 0.8)) (hide yes))))
(wire (pts (xy 190.5 144.78) (xy 187.96 144.78)) (stroke (width 0) (type default)))
(global_label "DRV_29" (shape bidirectional) (at 187.96 144.78 180) (effects (font (size 0.78 0.78)) (justify left)) (property "Intersheetrefs" "${INTERSHEET_REFS}" (at 187.96 144.78 0) (effects (font (size 0.8 0.8)) (hide yes))))
(no_connect (at 190.5 147.32))
(no_connect (at 190.5 149.86))
(wire (pts (xy 190.5 152.4) (xy 187.96 152.4)) (stroke (width 0) (type default)))
(global_label "GND" (shape bidirectional) (at 187.96 152.4 180) (effects (font (size 0.78 0.78)) (justify left)) (property "Intersheetrefs" "${INTERSHEET_REFS}" (at 187.96 152.4 0) (effects (font (size 0.8 0.8)) (hide yes))))
(no_connect (at 226.06 134.62))
(wire (pts (xy 226.06 137.16) (xy 228.6 137.16)) (stroke (width 0) (type default)))
(global_label "HC_CLEAR_N" (shape bidirectional) (at 228.6 137.16 0) (effects (font (size 0.78 0.78)) (justify left)) (property "Intersheetrefs" "${INTERSHEET_REFS}" (at 228.6 137.16 0) (effects (font (size 0.8 0.8)) (hide yes))))
(wire (pts (xy 226.06 139.7) (xy 228.6 139.7)) (stroke (width 0) (type default)))
(global_label "SR_CLK_BUS" (shape bidirectional) (at 228.6 139.7 0) (effects (font (size 0.78 0.78)) (justify left)) (property "Intersheetrefs" "${INTERSHEET_REFS}" (at 228.6 139.7 0) (effects (font (size 0.8 0.8)) (hide yes))))
(wire (pts (xy 226.06 142.24) (xy 228.6 142.24)) (stroke (width 0) (type default)))
(global_label "SR_LATCH_BUS" (shape bidirectional) (at 228.6 142.24 0) (effects (font (size 0.78 0.78)) (justify left)) (property "Intersheetrefs" "${INTERSHEET_REFS}" (at 228.6 142.24 0) (effects (font (size 0.8 0.8)) (hide yes))))
(wire (pts (xy 226.06 144.78) (xy 228.6 144.78)) (stroke (width 0) (type default)))
(global_label "HC_OE_N" (shape bidirectional) (at 228.6 144.78 0) (effects (font (size 0.78 0.78)) (justify left)) (property "Intersheetrefs" "${INTERSHEET_REFS}" (at 228.6 144.78 0) (effects (font (size 0.8 0.8)) (hide yes))))
(wire (pts (xy 226.06 147.32) (xy 228.6 147.32)) (stroke (width 0) (type default)))
(global_label "SER3" (shape bidirectional) (at 228.6 147.32 0) (effects (font (size 0.78 0.78)) (justify left)) (property "Intersheetrefs" "${INTERSHEET_REFS}" (at 228.6 147.32 0) (effects (font (size 0.8 0.8)) (hide yes))))
(wire (pts (xy 226.06 149.86) (xy 228.6 149.86)) (stroke (width 0) (type default)))
(global_label "DRV_24" (shape bidirectional) (at 228.6 149.86 0) (effects (font (size 0.78 0.78)) (justify left)) (property "Intersheetrefs" "${INTERSHEET_REFS}" (at 228.6 149.86 0) (effects (font (size 0.8 0.8)) (hide yes))))
(wire (pts (xy 226.06 152.4) (xy 228.6 152.4)) (stroke (width 0) (type default)))
(global_label "3V3" (shape bidirectional) (at 228.6 152.4 0) (effects (font (size 0.78 0.78)) (justify left)) (property "Intersheetrefs" "${INTERSHEET_REFS}" (at 228.6 152.4 0) (effects (font (size 0.8 0.8)) (hide yes))))
(symbol (lib_id "R10_R10:C") (at 288.29 142.24 0) (unit 1) (exclude_from_sim no) (in_bom yes) (on_board yes) (dnp no)
(property "Reference" "C24" (at 288.29 134.4300 0) (effects (font (size 0.95 0.95)) ))
(property "Value" "100n" (at 288.29 136.7300 0) (effects (font (size 0.95 0.95)) ))
(property "Footprint" "Capacitor_SMD:C_0603_1608Metric" (at 288.29 142.2400 0) (effects (font (size 0.95 0.95)) (hide yes)))
(property "Datasheet" "" (at 288.29 142.2400 0) (effects (font (size 0.95 0.95)) (hide yes)))
(property "MPN" "" (at 288.29 142.2400 0) (effects (font (size 0.95 0.95)) (hide yes)))
(property "Status" "ENGINEERING_CANDIDATE" (at 288.29 142.2400 0) (effects (font (size 0.95 0.95)) (hide yes)))
(pin "1")
(pin "2"))
(wire (pts (xy 280.67 142.24) (xy 278.13 142.24)) (stroke (width 0) (type default)))
(global_label "3V3" (shape bidirectional) (at 278.13 142.24 180) (effects (font (size 0.78 0.78)) (justify left)) (property "Intersheetrefs" "${INTERSHEET_REFS}" (at 278.13 142.24 0) (effects (font (size 0.8 0.8)) (hide yes))))
(wire (pts (xy 295.91 142.24) (xy 298.45 142.24)) (stroke (width 0) (type default)))
(global_label "GND" (shape bidirectional) (at 298.45 142.24 0) (effects (font (size 0.78 0.78)) (justify left)) (property "Intersheetrefs" "${INTERSHEET_REFS}" (at 298.45 142.24 0) (effects (font (size 0.8 0.8)) (hide yes)))))
